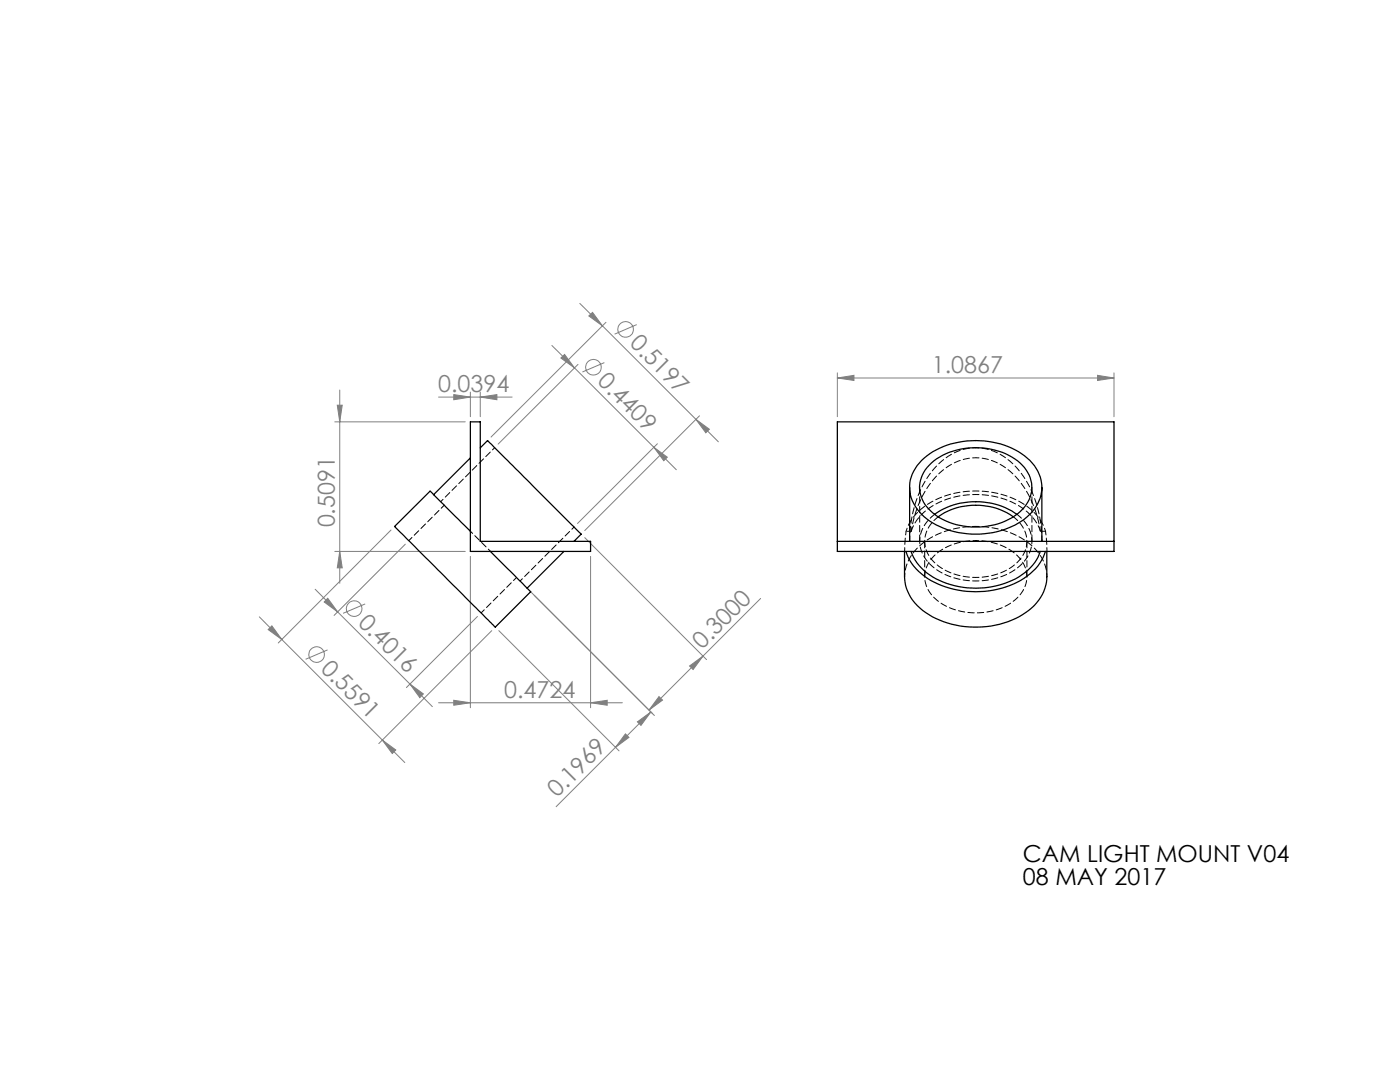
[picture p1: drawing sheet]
<svg xmlns="http://www.w3.org/2000/svg" width="279mm" height="216mm" viewBox="0 0 279 216" stroke-linecap="round" stroke-linejoin="round" font-family="sans-serif">
<g fill="none" stroke="#808080" stroke-width=".2">
<path d="M67.8 77.8v38.6M87.5 79.2h14.7M90.6 78.7l3.3 .5-3.3 .6zM93.9 78.2v4.9M95.8 79.2l3.4-.5v1.1zM95.8 78.2v4.9M110.1 68.9l4.6 4.5M111.9 71.4l.8-.7 2 2.7zM114.7 73.4l20.3 20.3M115.4 72.7l-16 15.9M115.7 60.5l4.5 4.5M117.5 63l.8-.7 1.9 2.7z"/>
<path d="M120.2 65l23.2 23.2M120.6 72.4l-4.4 1.8M120.9 64.3l-22.9 22.9M127.1 64.8l-4.4 1.9M167.1 75.4l3.3-.5v1zM167.1 74.4v8.7M167.1 75.4h55.2M219 74.9l3.3 .5-3.3 .5zM222.3 74.4v8.7M66.8 84.2h26.1M67.3 80.9h1l-.5 3.3zM130.5 89.3l2.7 1.9-.7 .7z"/>
<path d="M131.2 88.5l-15.9 16M138.9 83.7l2.7 2-.7 .7zM139.6 83l-22.9 22.9M62.9 117.6l4.5 4.5M65.4 119.4l2 2.7-2.7-2zM66.8 110h26.1M67.8 110l.5 3.3h-1zM78 105.8l-22.5 22.5M80.9 108.6l-14.2 14.2M93.9 111v30.2M105.9 118.1l24.7 24.7M116.7 107.3l24.3 24.3"/>
<path d="M117.9 111v30.2M151.8 119.4l-22.3 22.3M51.8 123.1l4.4 4.5M53.5 125.6l.8-.7 1.9 2.7zM56.2 127.6l20.1 20.1M65.4 129.7l-4.4 1.9M67.4 122.1l14.4 14.4M72.9 120.5l-4.4 1.9M81.8 136.5l2.7 2-.7 .7zM81.8 136.5l4.5 4.5M90.6 139.7l3.3 .5-3.3 .5zM95.3 123l-14.2 14.2"/>
<path d="M98.1 125.8l-22.5 22.6M99.6 125.8l23.9 24M131.5 139l.7 .7-2.7 2zM137.6 132.9l2.7-2-2 2.7zM76.3 147.7l2.7 1.9-.7 .8zM76.3 147.7l4.5 4.5M87.5 140.2h36.7M117.9 140.2l3.3-.5v1zM124.8 146.4l.7 .7-2.7 2zM127.2 144l2.7-1.9-2 2.6zM129.9 142.1l-18.9 18.9"/>
<circle cx="118.4" cy="73.3" r="1.56"/>
<circle cx="124.9" cy="65.7" r="1.55"/>
<circle cx="63.2" cy="130.6" r="1.56"/>
<circle cx="70.7" cy="121.4" r="1.57"/>
</g>
<g fill="#808080">
<path d="M90.6 139.7l3.3 .5-3.3 .5zM117.9 140.2l3.3-.5v1zM167.1 75.4l3.3-.5v1zM219 74.9l3.3 .5-3.3 .5z"/>
<path d="M95.8 79.2l3.4-.5v1.1zM90.6 78.7l3.3 .5-3.3 .6z"/>
<path d="M124.8 146.4l.7 .7-2.7 2zM127.2 144l2.7-1.9-2 2.6z"/>
<path d="M131.5 139l.7 .7-2.7 2zM137.6 132.9l2.7-2-2 2.7z"/>
<path d="M67.3 80.9h1l-.5 3.3zM67.8 110l.5 3.3h-1z"/>
<path d="M53.5 125.6l.8-.7 1.9 2.7zM76.3 147.7l2.7 1.9-.7 .8zM65.4 119.4l2 2.7-2.7-2zM81.8 136.5l2.7 2-.7 .7zM117.5 63l.8-.7 1.9 2.7zM138.9 83.7l2.7 2-.7 .7zM111.9 71.4l.8-.7 2 2.7zM130.5 89.3l2.7 1.9-.7 .7z"/>
</g>
<g fill="none" stroke="#000" stroke-width=".25">
<path d="M93.9 91.4l-7.4 7.3M93.9 84.2h1.9v23.8h22.1v2h-24zM95.8 89.4l1.5-1.5 .1 .1 18.6 18.6-1.5 1.4M167.1 84.2h55.2v25.8h-55.2zM181.5 97.3v10.7M183.9 91.9a16.1 16.1 0 0 1 14.2-3.7 12.6 12.6 0 0 1 9 5.8 7.4 7.4 0 0 1-2.6 9.5 17.3 17.3 0 0 1-19.5 0 7.4 7.4 0 0 1-2.6-9.5l.6-1.1zM185.9 92.4a14.3 14.3 0 0 1 17.7 0 6.3 6.3 0 0 1-.5 10.2 14.5 14.5 0 0 1-17.2-.5 6.2 6.2 0 0 1 0-9.7zM207.9 97.3v10.7M93.9 106l-8.1-8-7.1 7.1 20.1 20 7.1-7.1-8-8M112.5 110l-7.3 7.4M167.1 108h55.2M180.5 110v5.1a9 9 0 0 0 4.9 7.6 18.6 18.6 0 0 0 19.9-.9 8.6 8.6 0 0 0 3.6-6.7v-5.1"/>
<path d="M180.8 110a11.5 11.5 0 0 0 7.9 7.1 18.3 18.3 0 0 0 16.9-2.6 9.2 9.2 0 0 0 3-4.5M181.8 110a10.8 10.8 0 0 0 7.1 6.4 17 17 0 0 0 16.2-2.6l1.7-2 .8-1.8M186.5 102.6a14.7 14.7 0 0 1 16.4 0M187.2 103.1a13.4 13.4 0 0 1 15 0"/>
</g>
<path d="M97.9 110l-4-4M194.7 107.9a10.9 10.9 0 0 0-9.3 4.4 5.7 5.7 0 0 0 2 7.8 13.1 13.1 0 0 0 15.6-.8 5.6 5.6 0 0 0-.4-8.8 12.3 12.3 0 0 0-7.9-2.6" fill="none" stroke="#000" stroke-width=".2" stroke-dasharray="1.3 .6" stroke-dashoffset=".7"/>
<path d="M98.7 89.3l-10.7 10.8M103.8 115.9l10.8-10.7M194.7 105a16 16 0 0 0-12.3 5.1 7.9 7.9 0 0 0-1.9 5M208.7 106a11.9 11.9 0 0 0-8.8-7.3 18.3 18.3 0 0 0-16 2.8 9.3 9.3 0 0 0-3.1 4.5M208.9 115.1a9.2 9.2 0 0 0-5.2-7.8 18.1 18.1 0 0 0-9-2.3" fill="none" stroke="#000" stroke-width=".2" stroke-dasharray="1.3 .6" stroke-dashoffset=".6"/>
<path d="M88.7 100.8l-7.1 7.1M181.8 106a18.9 18.9 0 0 1 7.4-12.9 10.1 10.1 0 0 1 13.5 2.1 20.5 20.5 0 0 1 4.9 10.8M96 122.3l7.1-7.1" fill="none" stroke="#000" stroke-width=".2" stroke-dasharray="1.3 .6" stroke-dashoffset=".4"/>
<path d="M207.9 108a21.6 21.6 0 0 0-5.7-15.4 10.2 10.2 0 0 0-15.4 .5 22 22 0 0 0-5.3 14.9" fill="none" stroke="#000" stroke-width=".2" stroke-dasharray="1.3 .6" stroke-dashoffset=".2"/>
<path d="M187.2 103.1a5.8 5.8 0 0 0 .2 9.9 13.1 13.1 0 0 0 15.6-.8 5.7 5.7 0 0 0-.8-9.1M203 102.6a6.3 6.3 0 0 1 .1 10.7 14.4 14.4 0 0 1-17.2-.4 6.3 6.3 0 0 1 .6-10.3M207.6 106a11.4 11.4 0 0 0-8.7-6.8 16.5 16.5 0 0 0-15 3.5l-1.3 1.6-.7 1.7" fill="none" stroke="#000" stroke-width=".2" stroke-dasharray="1.3 .6" stroke-dashoffset=".1"/>
<path d="M180.8 106l-.3 4M181.8 106h-1M208.7 106h-1.1M208.9 110l-.2-4" fill="none" stroke="#000" stroke-width=".2" stroke-dasharray="1.3 .6" stroke-dashoffset=".5"/>
<path d="M183.5 97.2v10.8M184.5 108v7.1M204.9 115.1v-7.1M205.9 108v-10.8" fill="none" stroke="#000" stroke-width=".2" stroke-dasharray="1.3 .6"/>
<g font-size="4.7" fill="#808080">
<text x="125.5" y="68.7" transform="rotate(45 125.5 68.7)">0.5197</text>
<text x="119.1" y="76.3" transform="rotate(45 119.1 76.3)">0.4409</text>
<text x="186" y="74.4">1.0867</text>
<text x="87.5" y="78.2">0.0394</text>
<text x="66.8" y="105.3" transform="rotate(-90 66.8 105.3)">0.5091</text>
<text x="71.3" y="124.5" transform="rotate(45 71.3 124.5)">0.4016</text>
<text x="140.1" y="129.7" transform="rotate(-45 140.1 129.7)">0.3000</text>
<text x="63.8" y="133.6" transform="rotate(45 63.8 133.6)">0.5591</text>
<text x="100.6" y="139.2">0.4724</text>
<text x="111.2" y="159.3" transform="rotate(-45 111.2 159.3)">0.1969</text>
</g>
<g font-size="4.7">
<text x="204.2" y="172">CAM LIGHT MOUNT V04</text>
<text x="204.2" y="176.5">08 MAY 2017</text>
</g>
</svg>
